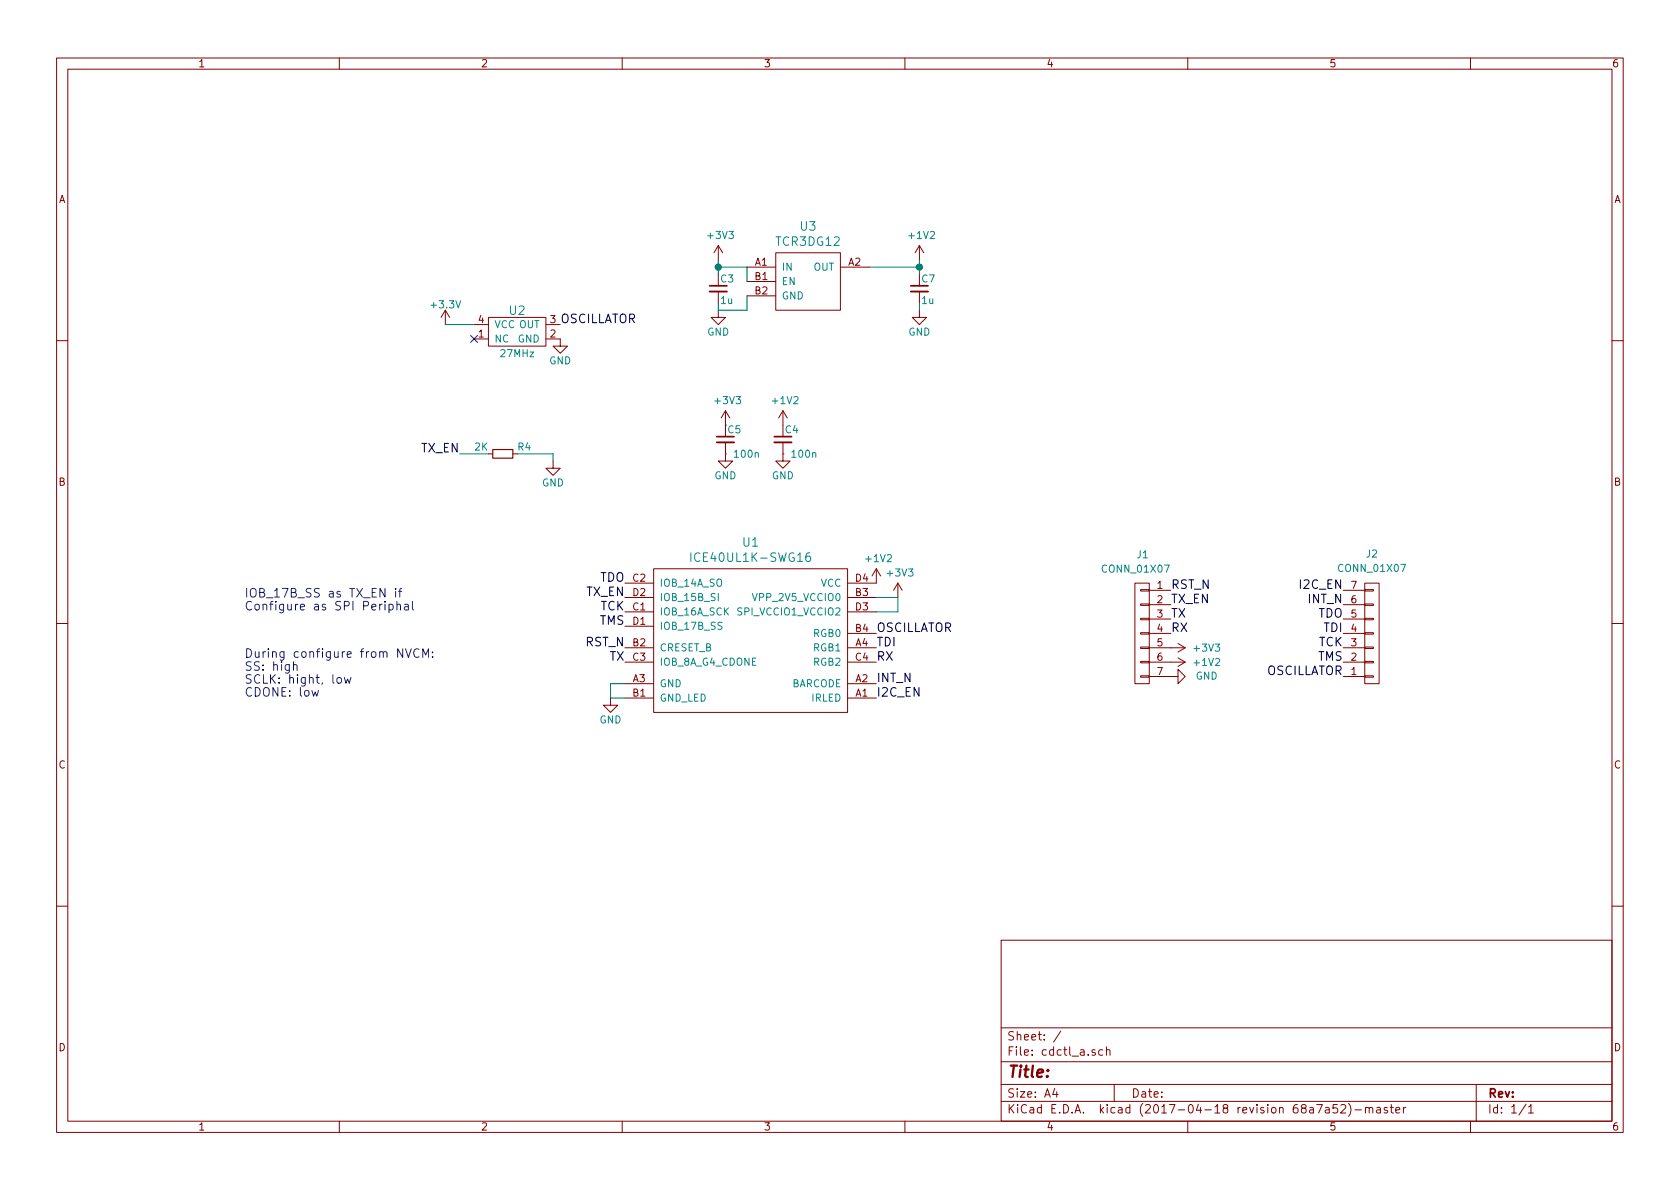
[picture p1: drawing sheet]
<svg xmlns="http://www.w3.org/2000/svg" width="297mm" height="210mm" viewBox="0 0 297 210" stroke-linecap="round" stroke-linejoin="round" font-family="sans-serif">
<g fill="none" stroke="#840000" stroke-width=".18">
<path d="M10 10.3h277v189.9h-277zM12 12.2h273v186.1h-273zM60 10.3v1.9M110 10.3v1.9M160 10.3v1.9M210 10.3v1.9M260 10.3v1.9M78.7 54.9l-.7 1.2M78.7 54.9v2.5M78.7 54.9l.8 1.2M83.8 59.9h2.6M83.8 57.4h2.6"/>
<path d="M86.4 56.1h10.1v5.1h-10.1zM96.5 59.9h2.6v1.3h1.2l-1.2 1.3-1.3-1.3h1.3M96.5 57.4h2.6M127 54.9v1.2h1.3l-1.3 1.3-1.3-1.3h1.3M127 43.4v2.6M127 51.6v2M127 43.4l-.8 1.3M127 43.4l.8 1.3M132.1 47.2h5.1M132.1 49.8h5.1M132.1 52.3h5.1M137.2 44.7h11.4v10.2h-11.4z"/>
<path d="M148.6 47.2h5.1M162.6 54.9v1.2h1.2l-1.2 1.3-1.3-1.3h1.3M162.6 43.4v2.6M162.6 51.6v2M162.6 43.4l-.8 1.3M162.6 43.4l.7 1.3M10 60.2h2M128.3 78.2v3.3h1.2l-1.2 1.3-1.3-1.3h1.3M128.3 72.6v2.6M128.3 72.6l-.8 1.3M128.3 72.6l.7 1.3M138.4 78.2v3.3h1.3l-1.3 1.3-1.2-1.3h1.2"/>
<path d="M138.4 72.6v2.6M138.4 72.6l-.7 1.3M138.4 72.6l.8 1.3M285 60.2h2M86.4 80.3h.7M90.7 80.3h.7M97.8 81.5v1.3h1.3l-1.3 1.3-1.3-1.3h1.3M10 110.3h2M110.5 108.2h5.1M110.5 110.7h5.1M110.5 114.5h5.1M110.5 103.1h5.1"/>
<path d="M110.5 105.7h5.1M110.5 117.1h5.1M115.6 100.6h34.3v25.4h-34.3zM149.9 108.2h5M149.9 114.5h5M149.9 105.7h5M149.9 117.1h5M149.9 112h5M154.9 100.6l-.7 1.2M154.9 100.6v2.5h-5M154.9 100.6l.8 1.2M158.7 103.1l-.7 1.3"/>
<path d="M158.7 103.1v2.6M158.7 103.1l.8 1.3M200.7 103.1h2.5v17.8h-2.5zM201.7 119.5h1.5v.3h-1.5zM201.7 117h1.5v.2h-1.5zM201.7 114.4h1.5v.3h-1.5zM201.7 111.9h1.5v.2h-1.5zM201.7 109.3h1.5v.3h-1.5zM201.7 106.8h1.5v.3h-1.5zM201.7 104.3h1.5v.2h-1.5zM203.2 119.6h5.1v-1.2l1.2 1.2-1.2 1.3v-1.3M203.2 114.5h6.3"/>
<path d="M203.2 117.1h6.3M203.2 112h3.8M203.2 104.4h3.8M203.2 106.9h3.8M203.2 109.5h3.8M208.3 113.8l1.2 .7M208.3 116.3l1.2 .8M209.5 114.5l-1.2 .8M209.5 117.1l-1.2 .8M237.5 114.5h3.8M237.5 117.1h3.8M237.5 112h3.8"/>
<path d="M237.5 104.4h3.8M237.5 106.9h3.8M237.5 109.5h3.8M237.5 119.6h3.8M241.3 103.1h2.5v17.8h-2.5zM241.3 104.3h1.5v.2h-1.5zM241.3 106.8h1.5v.3h-1.5zM241.3 109.3h1.5v.3h-1.5zM241.3 111.9h1.5v.2h-1.5zM241.3 114.4h1.5v.3h-1.5zM241.3 117h1.5v.2h-1.5zM241.3 119.5h1.5v.3h-1.5z"/>
<path d="M285 110.3h2M107.9 123.4v1.3h1.3l-1.3 1.3-1.2-1.3h1.2M110.5 123.4h5.1M110.5 120.9h5.1M149.9 123.4h5M149.9 120.9h5M10 160.2h2M177 166.3h108v32h-108zM285 160.2h2M60 198.3v1.9M110 198.3v1.9M160 198.3v1.9"/>
<path d="M177 194.8h108M177 191.8h108M177 187.8h108M177 181.8h108M186.5 192.5l-.4 1h1M186.8 193v1M187.6 182.3l-1.3 2M193.6 185.7l-.3-.1-.2 .2v.2l.5 .2v.3h-.5M195 185.7l-.4-.1-.3 .3v.6l.3 .1 .4-.1M195.6 185.7l.2-.1 .4 .1 .1 .9M195.6 185.1v1.5M197 191.8v3"/>
<path d="M210 198.3v1.9M232.8 195.3h1l-.7 1.5M234.4 195.9h.5l.1 .9M235 196.2l-.5 .1-.2 .2 .2 .3 .5-.1M236.4 195.3h-.7v.7l.2-.1 .5 .1 .1 .2-.1 .5-.2 .1-.5-.1M237.1 195.5l.2-.2h.3l.3 .2v.3l-.9 1h.9M238.4 195.1a1.71 1.71 0 0 1 0 2.3M239.6 196.3h1.1M241.4 196l.1-.1a.37 .37 0 0 1 .6 .1v.8M241.4 195.8v1M242.1 196l.2-.2 .3 .1 .1 .9M243.4 195.9h.6l.1 .9"/>
<path d="M244.1 196.2l-.5 .1-.2 .2 .2 .3 .5-.1M245.3 195.9l-.4-.1-.2 .2 .1 .3 .5 .1v.3h-.6M245.8 195.8h.6M246 195.3v1.3l.4 .2M246.8 196.3l.7-.1-.1-.3-.4-.1-.2 .2 .1 .7h.5M248.1 195.8v1M248.6 195.8l-.5 .3M260 198.3v1.9M261 191.8v6.5M269.8 195.2l-1.2 2M270.3 195.8l.4-.5v1.5M270.3 196.8h.8"/>
</g>
<path d="M83.2 59.3l1.2 1.2M84.4 59.3l-1.2 1.2" fill="none" stroke="#000084" stroke-width=".18"/>
<path d="M125.5 51.6h3M161 51.6h3.1M126.7 78.2h3.1M136.9 78.2h3.1" fill="none" stroke="#840000" stroke-width=".33"/>
<path d="M125.5 50.5h3M161 50.5h3.1M126.7 77.2h3.1M136.9 77.2h3.1" fill="none" stroke="#840000" stroke-width=".3"/>
<g fill="none" stroke="#008400" stroke-width=".18">
<path d="M78.7 57.4h5.1M127 46v2.5M127 47.2h5.1v2.6M132.1 52.3v2.6h-5.1v-1.3M153.7 47.2h8.9M162.6 46v2.5M162.6 53.6v1.3M81.3 80.3h5.1M91.4 80.3h6.4v1.2M128.3 80.3h.1M138.4 80.3h.1M154.9 105.7h3.8v2.5h-3.8"/>
<path d="M207 114.5h.1M110.5 120.9h-2.6v2.5h2.6"/>
</g>
<g fill="#008400" stroke="#008400" stroke-width=".25">
<circle cx="162.6" cy="47.2" r=".51"/>
<circle cx="127" cy="47.2" r=".51"/>
</g>
<path d="M87.1 79.5h3.6v1.5h-3.6z" fill="none" stroke="#840000" stroke-width=".2"/>
<path d="M122.1 97.8v1.5M143.2 97.8a.59 .59 0 0 0-.7 .6v.6l.1 .2 .5 .1 .2-.2v-.5l-.1-.2-.5-.1-.2 .3M127 104.9v1.3M127.7 110.1l-.5-.1-.2 .2-.1 .2 .2 .2 .4 .2 .2 .3-.3 .2-.5-.1M133 104.9l.5 1.3 .4-1.3" fill="none" stroke="#008484" stroke-width=".18"/>
<g fill="none" stroke="#0000c2" stroke-width=".18">
<path d="M51.9 117.6l.2-.1 .4 .1v.9M51.9 117v1.5M59.6 119.9l.3-.1 .4 .1 .1 .6-.2 .2-.3 .1-.3-.1zM60.9 119.8l.3 1 .3-.7 .2 .7 .4-1M68.8 106.9h.4l.2 .1v.7a.48 .48 0 0 1-.6 .1M68.8 106.9v1.5M70 104.1v.1M70 104.6v1M70.2 107l.2-.1h.3l.1 1M70.2 106.3v1.6M70.5 104.6h.5M71 104.1l-.3 .2v1.3"/>
<path d="M71.6 106.9h.5l.1 1M71.7 114.7l.5 1.6 .5-1.6M72.2 107.2l-.5 .1a.3 .3 0 0 0-.2 .3 .3 .3 0 0 0 .2 .3l.5-.1M72.9 106.3v1.3l.3 .3M74.1 114.9a.62 .62 0 0 0-.8 0 .62 .62 0 0 0-.1 .7 .56 .56 0 0 0 .2 .6 .56 .56 0 0 0 .7-.1M74.8 116.3v-1.6l.5 1.1 .5-1.1v1.6M76.5 116.1v.2M76.5 115.3v.1M55.1 122.1l.3 1 .3-.7 .3 .7 .3-1"/>
</g>
<text font-size="2.8" fill="#840000" x="178" y="190.5">Title:</text>
<g font-size="2.1" fill="#008484">
<text x="141.5" y="40.8">U3</text>
<text x="137.3" y="43.5">TCR3DG12</text>
<text x="90.1" y="55.7">U2</text>
<text x="122.9" y="99.4">ICE40UL1K-SWG16</text>
<text x="131.4" y="96.7">U1</text>
</g>
<g font-size="2.1">
<text x="99.1" y="57.1">OSCILLATOR</text>
<text x="74.4" y="80">TX_EN</text>
<text x="103.7" y="105.4">TX_EN</text>
<text x="106" y="102.9">TDO</text>
<text x="106.1" y="107.9">TCK</text>
<text x="207" y="104.1">RST_N</text>
<text x="207" y="106.7">TX_EN</text>
<text x="230" y="104.1">I2C_EN</text>
<text x="231.4" y="106.7">INT_N</text>
<text x="106" y="110.5">TMS</text>
<text x="154.9" y="111.8">OSCILLATOR</text>
<text x="207" y="109.2">TX</text>
<text x="207" y="111.8">RX</text>
<text x="233" y="109.2">TDO</text>
<text x="234.1" y="111.8">TDI</text>
<text x="103.5" y="114.3">RST_N</text>
<text x="107.8" y="116.8">TX</text>
<text x="154.9" y="114.3">TDI</text>
<text x="154.9" y="116.8">RX</text>
<text x="223.7" y="119.4">OSCILLATOR</text>
<text x="233" y="116.8">TMS</text>
<text x="233.1" y="114.3">TCK</text>
<text x="154.9" y="120.6">INT_N</text>
<text x="154.9" y="123.2">I2C_EN</text>
</g>
<g font-size="2.1" fill="#0000c2">
<text x="43.2" y="105.7">IOB_17B_SS as TX_EN if</text>
<text x="43.2" y="107.9">Configure as SPI Periphal</text>
<text x="43.2" y="116.3">During configure from NVCM:</text>
<text x="43.2" y="118.6">SS: high</text>
<text x="43.2" y="120.9">SCLK: hight, low</text>
<text x="43.2" y="123.2">CDONE: low</text>
</g>
<g font-size="2.1" fill="#840000">
<text x="178" y="184">Sheet: /</text>
<text x="178" y="186.7">File: cdctl_a.sch</text>
<text x="178" y="196.9">KiCad E.D.A. kicad (2017-04-18 revision 68a7a52)-master</text>
<text x="178" y="194.1">Size: A4</text>
<text x="200" y="194.1">Date:</text>
<text x="263" y="194.1">Rev:</text>
<text x="263" y="196.9">Id: 1/1</text>
</g>
<g font-size="1.8" fill="#840000">
<text x="35" y="11.9">1</text>
<text x="85" y="11.9">2</text>
<text x="135" y="11.9">3</text>
<text x="185" y="11.9">4</text>
<text x="235" y="11.9">5</text>
<text x="285" y="11.9">6</text>
<text x="10.4" y="35.9">A</text>
<text x="285.4" y="35.9">A</text>
<text x="133.5" y="47">A1</text>
<text x="150" y="47">A2</text>
<text x="133.5" y="49.5">B1</text>
<text x="133.5" y="52.1">B2</text>
<text x="84.6" y="59.7">1</text>
<text x="84.6" y="57.1">4</text>
<text x="97.3" y="59.7">2</text>
<text x="97.3" y="57.1">3</text>
<text x="10.4" y="85.9">B</text>
<text x="285.4" y="85.9">B</text>
<text x="111.9" y="107.9">C1</text>
<text x="111.9" y="102.9">C2</text>
<text x="111.9" y="105.4">D2</text>
<text x="151.3" y="105.4">B3</text>
<text x="151.3" y="107.9">D3</text>
<text x="151.3" y="102.9">D4</text>
<text x="204.6" y="104.1">1</text>
<text x="204.6" y="106.7">2</text>
<text x="238.9" y="106.7">6</text>
<text x="238.9" y="104.1">7</text>
<text x="111.9" y="110.5">D1</text>
<text x="151.3" y="111.8">B4</text>
<text x="204.6" y="109.2">3</text>
<text x="204.6" y="111.8">4</text>
<text x="238.9" y="111.8">4</text>
<text x="238.9" y="109.2">5</text>
<text x="111.9" y="114.3">B2</text>
<text x="111.9" y="116.8">C3</text>
<text x="151.3" y="114.3">A4</text>
<text x="151.3" y="116.8">C4</text>
<text x="204.6" y="114.3">5</text>
<text x="204.6" y="116.8">6</text>
<text x="204.6" y="119.4">7</text>
<text x="238.9" y="119.4">1</text>
<text x="238.9" y="116.8">2</text>
<text x="238.9" y="114.3">3</text>
<text x="111.9" y="123.2">B1</text>
<text x="111.9" y="120.6">A3</text>
<text x="151.3" y="123.2">A1</text>
<text x="151.3" y="120.6">A2</text>
<text x="10.4" y="135.9">C</text>
<text x="285.4" y="135.9">C</text>
<text x="10.4" y="185.9">D</text>
<text x="285.4" y="185.9">D</text>
<text x="35" y="199.9">1</text>
<text x="85" y="199.9">2</text>
<text x="135" y="199.9">3</text>
<text x="185" y="199.9">4</text>
<text x="235" y="199.9">5</text>
<text x="285" y="199.9">6</text>
</g>
<g font-size="1.8" fill="#008484">
<text x="125.3" y="42.3">+3V3</text>
<text x="138.2" y="47.9">IN</text>
<text x="143.8" y="47.9">OUT</text>
<text x="160.9" y="42.3">+1V2</text>
<text x="127.5" y="50">C3</text>
<text x="127.5" y="53.8">1u</text>
<text x="138.2" y="50.4">EN</text>
<text x="138.2" y="53">GND</text>
<text x="163" y="50">C7</text>
<text x="163" y="53.8">1u</text>
<text x="76.4" y="54.5">+3.3V</text>
<text x="87.4" y="58">VCC OUT</text>
<text x="125" y="59.4">GND</text>
<text x="160.6" y="59.4">GND</text>
<text x="87.4" y="60.6">NC</text>
<text x="88.6" y="63.2">27MHz</text>
<text x="91.6" y="60.6">GND</text>
<text x="97.1" y="64.4">GND</text>
<text x="126.6" y="71.5">+3V3</text>
<text x="136.7" y="71.5">+1V2</text>
<text x="138.9" y="76.6">C4</text>
<text x="84" y="79.7">2K</text>
<text x="91.6" y="79.7">R4</text>
<text x="130" y="80.9">100n</text>
<text x="140.2" y="80.9">100n</text>
<text x="95.8" y="86">GND</text>
<text x="126.3" y="84.8">GND</text>
<text x="136.5" y="84.8">GND</text>
<text x="153.2" y="99.4">+1V2</text>
<text x="157" y="101.9">+3V3</text>
<text x="195.1" y="101.3">CONN_01X07</text>
<text x="201.1" y="98.7">J1</text>
<text x="236.9" y="101.1">CONN_01X07</text>
<text x="241.6" y="98.6">J2</text>
<text x="116.6" y="103.8">IOB_14A_SO</text>
<text x="116.6" y="106.3">IOB_15B_SI</text>
<text x="133.6" y="106.3">VPP_2V5_VCCIO0</text>
<text x="145.1" y="103.8">VCC</text>
<text x="116.6" y="108.8">IOB_16A_SCK</text>
<text x="116.6" y="111.4">IOB_17B_SS</text>
<text x="130.9" y="108.8">SPI_VCCIO1_VCCIO2</text>
<text x="143.9" y="112.6">RGB0</text>
<text x="116.6" y="115.2">CRESET_B</text>
<text x="116.6" y="117.7">IOB_8A_G4_CDONE</text>
<text x="143.9" y="115.2">RGB1</text>
<text x="143.9" y="117.7">RGB2</text>
<text x="211.3" y="115.2">+3V3</text>
<text x="211.3" y="117.8">+1V2</text>
<text x="116.6" y="124.1">GND_LED</text>
<text x="116.6" y="121.5">GND</text>
<text x="139.9" y="121.5">BARCODE</text>
<text x="143.5" y="124.1">IRLED</text>
<text x="211.4" y="120.2">GND</text>
<text x="106" y="127.9">GND</text>
</g>
<text font-size="1.8" fill="#008400" x="128.7" y="76.6">C5</text>
</svg>
